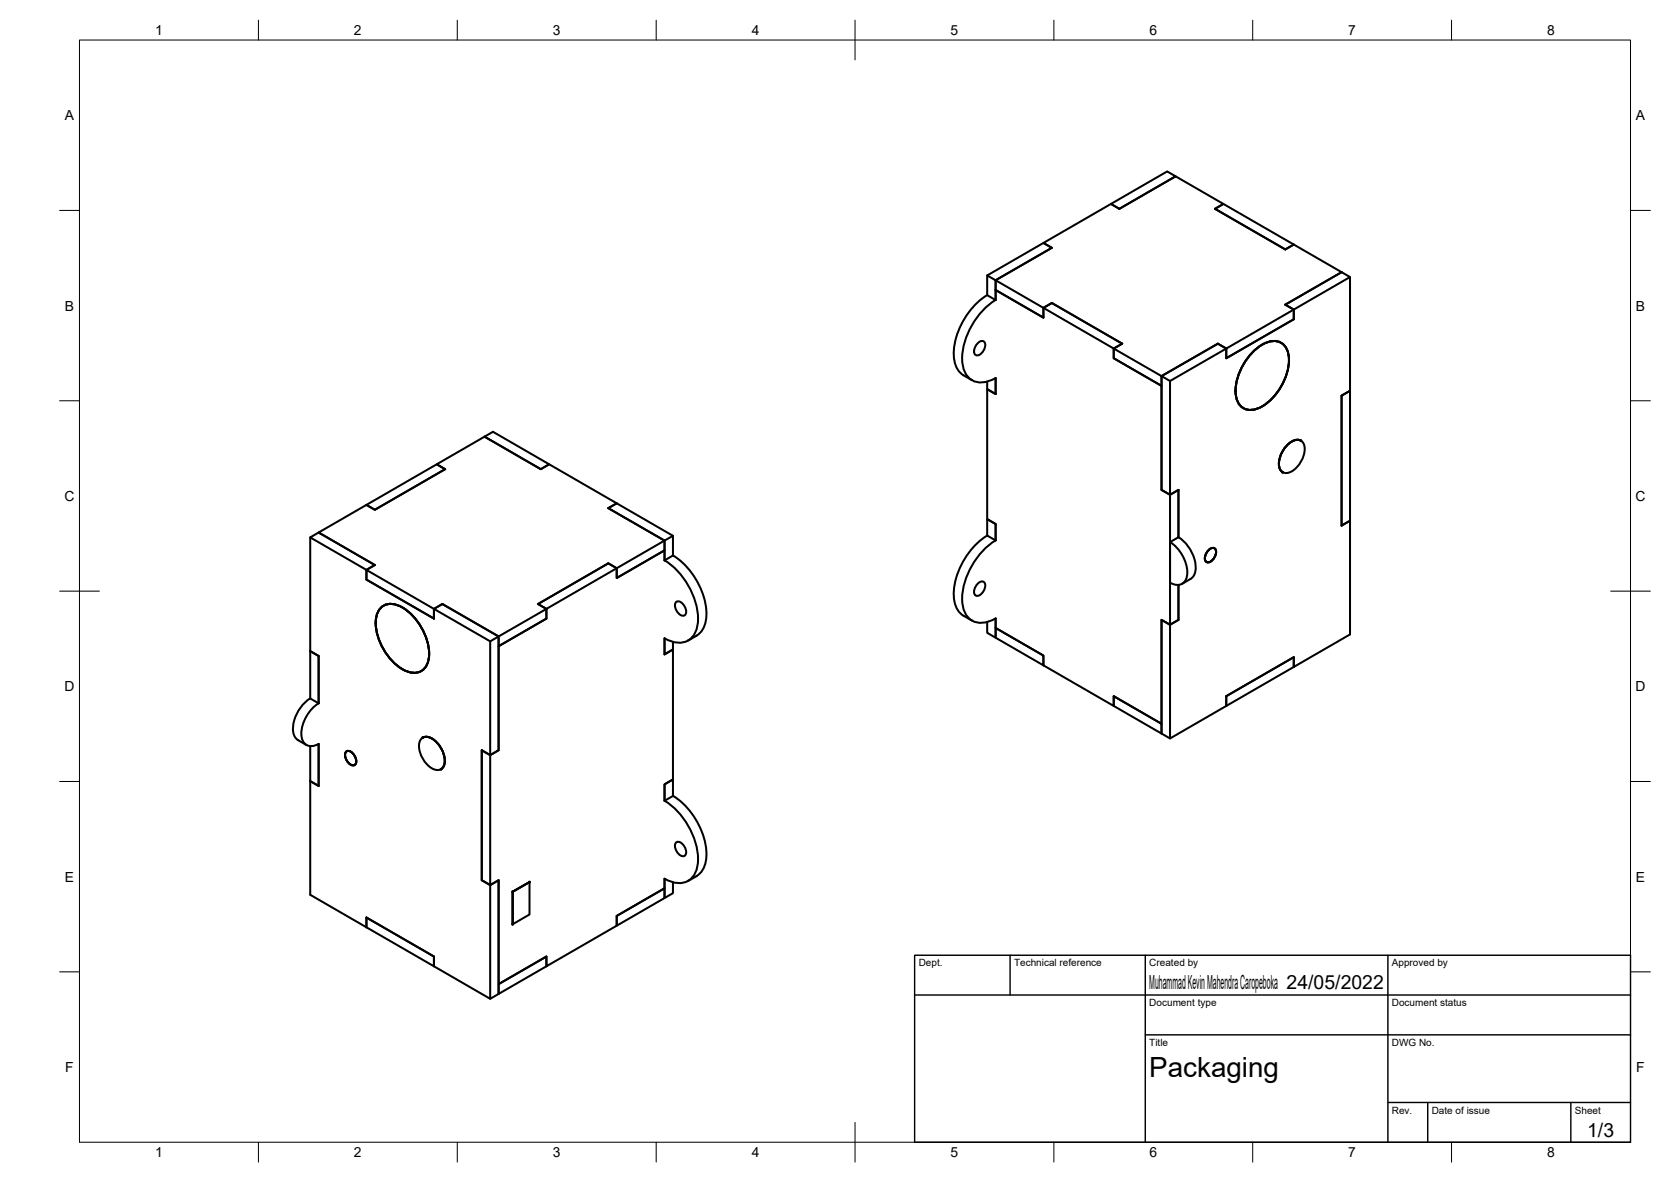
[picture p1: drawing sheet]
<svg xmlns="http://www.w3.org/2000/svg" width="420mm" height="297mm" viewBox="0 0 420 297" stroke-linecap="round" stroke-linejoin="round" font-family="sans-serif">
<!-- layer: Visible -->
<g fill="none" stroke="#000" stroke-width=".51">
<path d="M279.3 51.3l14.2-8.2 2.1 1.2-14.1 8.2M279.3 51.3l-16.9 9.8 2.1 1.2-14.2 8.1 14.2-8.1-2.1-1.2-14.2 8.1M279.3 51.3l2.2 1.2M281.5 52.5l14.1-8.2 12 7-2.1 1.2M305.5 52.5l2.1-1.2 17.7 10.2-2.1 1.2M305.5 52.5l17.7 10.2M248.2 74.2a18.4 18.4 0 0 0-8.3 16 5.4 5.4 0 0 0 2.4 4.1l2.1 1.3M250.3 72.9l12.1 6.9v-2.4l2.1-1.3M250.3 72.9v-2.5l-2.1-1.2v5M250.3 72.9v2.5l-2.1-1.2M250.3 75.4a18.4 18.4 0 0 0-8.3 15.9 4.8 4.8 0 0 0 7.2 4.3l1.1-.6v4M264.5 76.1l-2.1 1.3v2.4l-12.1-6.9v-2.5l41.8 24.1"/>
<path d="M264.5 76.1l17.7 10.3M323.2 62.7l2.1-1.2 12 6.9M337.3 68.4l2.1 1.2v28.6l-2.1 1.2M337.3 68.4l-14.1 8.2 2.1 1.2v2.4M339.4 69.6l-31.1 18v2.4l17-9.8M246 86.1a1 1 0 0 1 1.3-.3 1 1 0 0 1 .4 1.3l-.4 1a1.63 1.63 0 0 1-2.1 1 2.4 2.4 0 0 1 .8-3zM248.2 95.9v1.9l2.1 1.2M250.3 99l-2.1-1.2v32.7l2.1 1.2v4.1M282.2 86.4l-2.2 1.2v2.4l12.1 7v26.1l2.1 1.2 2.1-1.2M282.2 86.4l-2.2 1.2v2.4l12.1 7v-2.5M294.2 95.7v61.3l2.1-1.2M306.2 86.4l-14.1 8.1v28.6l2.1 1.2 2.1-1.2"/>
<path d="M306.2 86.4l2.1 1.2-14.1 8.1-2.1-1.2M306.2 86.4l-14.1 8.1M314.8 88.7a8 8 0 0 1 6.2-3 4.1 4.1 0 0 1 3.1 4.8 14.5 14.5 0 0 1-7.7 12.1 3.8 3.8 0 0 1-5.7-3.3 14.2 14.2 0 0 1 4.1-10.6zM325.3 80.2l-17 9.8v-2.4l-2.1-1.2M337.3 99.4l2.1-1.2v32.7l-2.1 1.2M337.3 99.4v32.7M111.9 117.9l-17.6 10.2-2.2-1.2-12 6.9 14.2 8.2M121.8 109.7l2.2-1.2 14.1 8.2-2.1 1.2zM121.8 109.7l14.2 8.2 2.1-1.2 17 9.8M121.8 109.7l-12 7 2.1 1.2M323.5 112a3.1 3.1 0 0 1 3.6-1.3 3.1 3.1 0 0 1 .7 3.7 6.1 6.1 0 0 1-4.2 4.5 1.93 1.93 0 0 1-2-2.3 7.2 7.2 0 0 1 1.9-4.6zM327.1 110.7a3.1 3.1 0 0 0-3.5 1.2 6.2 6.2 0 0 0-1.8 5.9l.7 .9"/>
<path d="M78 135.1l2.1-1.3 14.2 8.2-2.2 1.2zM78 135.1v40.4M92.1 126.9l17.7-10.2 2.1 1.2-17.6 10.2zM153 127.7l14.1 8.2-12 6.9-2.1-1.2M155.1 126.5l14.1 8.1-2.1 1.3-14.1-8.2M155.1 126.5l-2.1 1.2M169.2 139.6l-2.1 1.2M169.2 134.6v5M169.2 139.6a18.3 18.3 0 0 1 8.3 16 5.4 5.4 0 0 1-2.4 4.1l-2.1 1.3M248.2 134.6v-4.1l2.1 1.2v4.1M248.2 134.6l2.1 1.2M248.2 134.6a18.4 18.4 0 0 0-8.3 16 5.4 5.4 0 0 0 2.4 4.2l2.1 1.2"/>
<path d="M250.3 135.8a18.4 18.4 0 0 0-8.3 15.9 4.8 4.8 0 0 0 7.2 4.3l1.1-.6M294.2 136.2a9.5 9.5 0 0 1 4.3 8.5 2.59 2.59 0 0 1-1.6 2.2 2.59 2.59 0 0 1-2.7-.5M294.2 136.2v10.2M296.3 135a9.5 9.5 0 0 1 4.3 8.6 2.68 2.68 0 0 1-1.2 1.9l-2.2 1.2M296.3 123.1v11.9l-2.1 1.2M304 138.1a1 1 0 0 1 1.4-.3 1 1 0 0 1 .3 1.4l-.3 .9a1.63 1.63 0 0 1-2.2 1 2.4 2.4 0 0 1 .8-3zM337.3 132.1l2.1-1.2v28.5l-14.1 8.2v-2.5l-17 9.8M94.3 142l-2.2 1.2v2.5l17 9.8M95.6 152.9a4.1 4.1 0 0 1 5.6-.2 14.5 14.5 0 0 1 6.6 12.7 3.8 3.8 0 0 1-5.6 3.3 14.2 14.2 0 0 1-7.7-13.3l.3-.9zM109.1 155.5l-17-9.8v-2.5l31.2 18M111.2 151.8l14.2 8.1v28.6l-2.1 1.3-2.2-1.3M111.2 151.8l-2.1 1.2v2.5"/>
<path d="M111.2 151.8l14.2 8.1v2.5l12-6.9v-2.5l-2.1-1.2M135.3 151.8l2.1 1.2v2.5l-12 6.9v26.1l-2.1 1.3-2.2-1.3M153 141.6l-17.7 10.2M167.1 140.8v-4.9v2.4l-12 7v-2.5l-31.8 18.4v61.2l-2.2-1.2M167.1 140.8v-2.5l-12 7v-2.5l-2.1-1.2M167.1 140.8a18.3 18.3 0 0 1 8.3 15.9 4.8 4.8 0 0 1-7.2 4.3l-1.1-.6M170 151.3a1.63 1.63 0 0 1 2.1 1 1.63 1.63 0 0 1-.1 2.4 2.49 2.49 0 0 1-2-3.4zM246 146.6a1 1 0 0 1 1.3-.4 1 1 0 0 1 .4 1.4l-.4 .9a1.63 1.63 0 0 1-2.1 1.1 2.4 2.4 0 0 1 .8-3zM250.3 155.4v2.4l12.1 6.9v2.5l17.6 10.2v-2.5l12.1 7v-26.1l2.1 1.2v28.6M250.3 155.4v4.9l-2.1-1.3v-2.7M250.3 157.8l12.1 6.9v2.5l-12.1-6.9zM296.3 155.8l-2.1 1.2-2.1-1.2v28.5l2.1 1.3 14.1-8.2"/>
<path d="M296.3 147v8.8M78 175.5l2.1 1.2M78 163.6l2.1 1.3v11.8M78 175.5a9.5 9.5 0 0 0-4.3 8.6 2.68 2.68 0 0 0 1.2 1.9l2.1 1.2M80.1 176.7a9.5 9.5 0 0 0-4.3 8.5 2.59 2.59 0 0 0 1.6 2.2 2.59 2.59 0 0 0 2.7-.5v10.6M167.1 160.4v4.1l2.1-1.3v32.7l-2.1 1.2v4.1M167.1 160.4v4.1l2.1-1.3v-1.9M280 174.9l12.1 7v2.4l-12.1-6.9zM308.3 174.9l17-9.8v2.5l-17 9.8M308.3 174.9v2.5M78 187.5v8.8l2.1 1.2M80.1 197.5l-2.1-1.2v28.6l14.1 8.1"/>
<path d="M87 188.9a1.63 1.63 0 0 1 2.2 1 1.63 1.63 0 0 1-.2 2.4 2.49 2.49 0 0 1-2-3.4zM105.9 185.7a2.37 2.37 0 0 1 3.4 .3 6.5 6.5 0 0 1 2.3 6.5 1.93 1.93 0 0 1-3 .6 6.5 6.5 0 0 1-3-6.9zM106.3 185.4a3.1 3.1 0 0 1 3.5 1.2 6.2 6.2 0 0 1 1.8 5.9l-.7 .8M121.1 188.5v32.7M167.1 201.2a18.3 18.3 0 0 1 8.3 16 4.8 4.8 0 0 1-7.2 4.2l-1.1-.6M169.2 200v-4.1l-2.1 1.2v4.1M169.2 200l-2.1 1.2M169.2 200a18.3 18.3 0 0 1 8.3 16 5.4 5.4 0 0 1-2.4 4.1M170 211.7a1.63 1.63 0 0 1 2.1 1.1 1.63 1.63 0 0 1-.1 2.4 2.49 2.49 0 0 1-2-3.5zM92.1 230.6l17 9.8v2.4l-17-9.8M92.1 230.6v2.4M92.1 230.6l17 9.8v2.4l14.2 8.2"/>
<path d="M133.1 221.7l-4.2 2.4v8.2M133.1 221.7v8.1l-4.2 2.5M155.1 230.2l12-7v2.5l-12 6.9zM167.1 220.8v2.4l-12 7v2.4l-17.7 10.2v-2.4l-12 6.9v-26.1l-2.1 1.2v28.6l2.1-1.2v-28.6l-2.1 1.2-2.2-1.2M167.1 220.8v4.9l2.1-1.2v-2.8M175.2 220.2l-2.2 1.2M125.4 247.3l12-6.9v2.4l-12 7z"/>
</g>
<g fill="#000" stroke="#000" stroke-width=".25">
<circle cx="322.5" cy="118.7" r=".24"/>
<circle cx="327.1" cy="110.7" r=".24"/>
<circle cx="106.3" cy="185.4" r=".24"/>
<circle cx="110.9" cy="193.3" r=".24"/>
<circle cx="128.9" cy="232.3" r=".24"/>
<circle cx="128.9" cy="224.1" r=".24"/>
<circle cx="133.1" cy="221.7" r=".24"/>
</g>
<!-- layer: Border -->
<g fill="none" stroke="#000" stroke-width=".25">
<path d="M20 10.1h390v276.9h-390zM65 5.1v5M115 5.1v5M165 5.1v5M215 5.1v10M265 5.1v5M315 5.1v5M365 5.1v5M15 52.9h5M410 52.9h5M15 100.7h5M410 100.7h5"/>
<path d="M15 148.6h10M405 148.6h10M15 196.4h5M410 196.4h5M15 244.2h5M410 244.2h5M65 287v5M115 287v5M165 287v5M215 282.1v9.9M265 287v5M315 287v5"/>
<path d="M365 287v5"/>
</g>
<!-- layer: TitleBlock -->
<path d="M230 240.1h180v46.9h-180zM230 250h180M254 240.1v9.9M288 240.1v46.9M349 240.1v46.9M288 260.1h122M349 277.1h61M359 277.1v9.9M395 277.1v9.9" fill="none" stroke="#000" stroke-width=".36"/>
<text font-size="7" x="289" y="270.6">Packaging</text>
<g font-size="4.9">
<text x="289" y="248.5">Muhammad Kevin Mahendra Caropeboka 24/05/2022</text>
<text x="399.1" y="285.7">1/3</text>
</g>
<g font-size="3.5">
<text x="39" y="8.8">1</text>
<text x="89" y="8.8">2</text>
<text x="139" y="8.8">3</text>
<text x="189" y="8.8">4</text>
<text x="239" y="8.8">5</text>
<text x="289" y="8.8">6</text>
<text x="339" y="8.8">7</text>
<text x="389" y="8.8">8</text>
<text x="16.3" y="30.2">A</text>
<text x="411.3" y="30.2">A</text>
<text x="16.3" y="78">B</text>
<text x="411.3" y="78">B</text>
<text x="16.2" y="125.9">C</text>
<text x="411.2" y="125.9">C</text>
<text x="16.2" y="173.7">D</text>
<text x="411.2" y="173.7">D</text>
<text x="16.3" y="221.6">E</text>
<text x="411.3" y="221.6">E</text>
<text x="16.4" y="269.4">F</text>
<text x="411.4" y="269.4">F</text>
<text x="39" y="290.8">1</text>
<text x="89" y="290.8">2</text>
<text x="139" y="290.8">3</text>
<text x="189" y="290.8">4</text>
<text x="239" y="290.8">5</text>
<text x="289" y="290.8">6</text>
<text x="339" y="290.8">7</text>
<text x="389" y="290.8">8</text>
</g>
<g font-size="2.5">
<text x="231" y="242.9">Dept.</text>
<text x="255" y="242.9">Technical reference</text>
<text x="289" y="242.9">Created by</text>
<text x="350" y="242.9">Approved by</text>
<text x="289" y="252.8">Document type</text>
<text x="350" y="252.8">Document status</text>
<text x="289" y="262.9">Title</text>
<text x="350" y="262.9">DWG No.</text>
<text x="350" y="279.9">Rev.</text>
<text x="360" y="279.9">Date of issue</text>
<text x="396" y="279.9">Sheet</text>
</g>
</svg>
